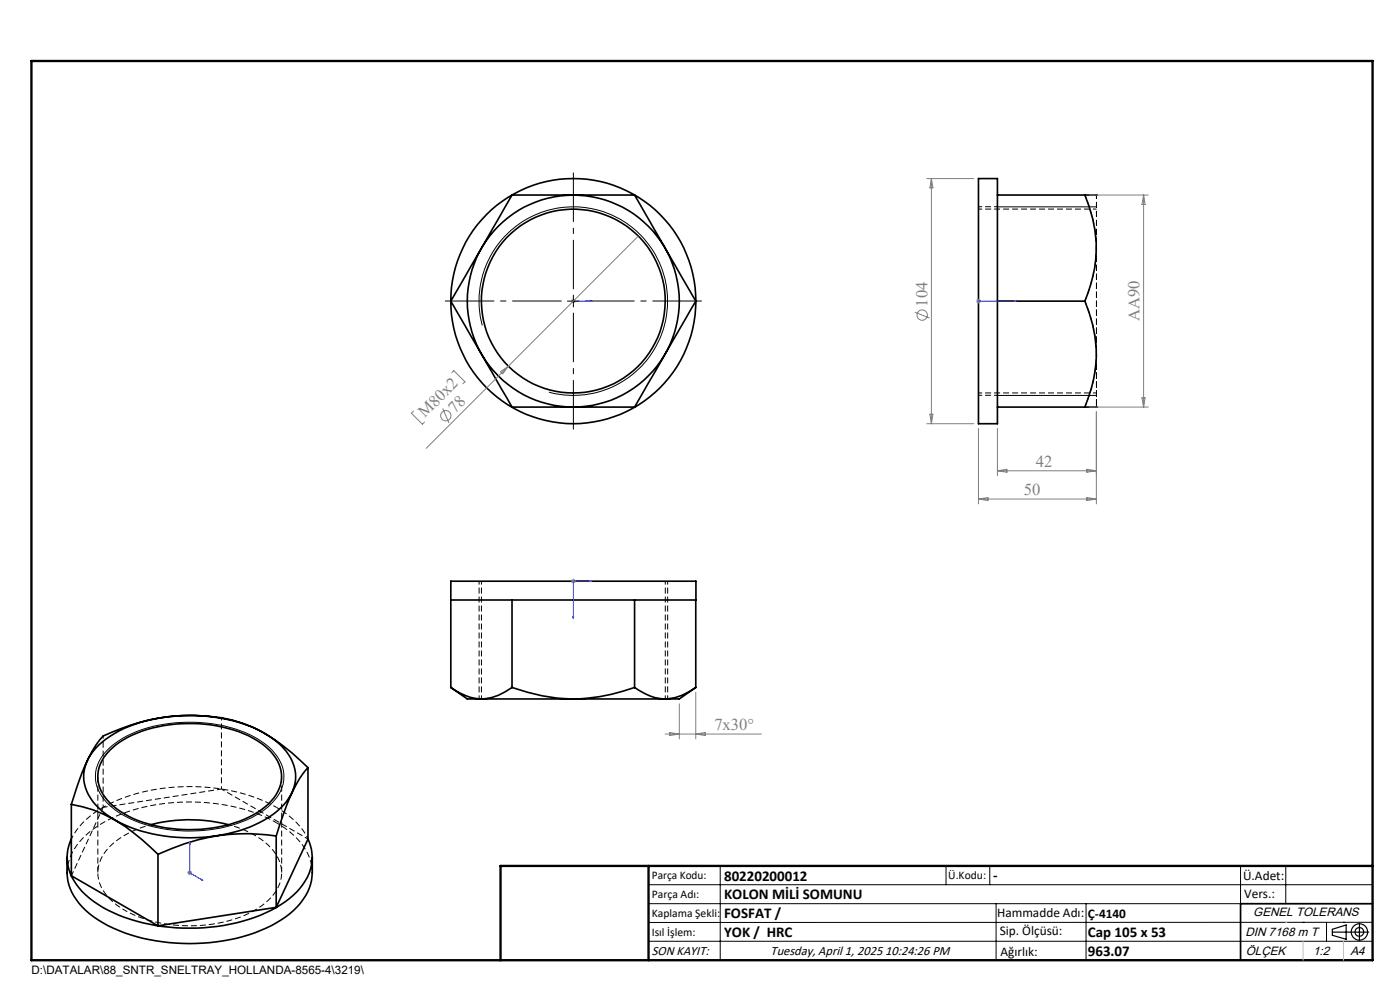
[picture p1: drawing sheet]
<svg xmlns="http://www.w3.org/2000/svg" width="297mm" height="210mm" viewBox="0 0 297 210" stroke-linecap="round" stroke-linejoin="round" font-family="sans-serif">
<g fill="none" stroke="#000" stroke-width=".35">
<path d="M207.6 37.9h4v52h-4zM108.6 41.4h26l1.1 1.9 11.9 20.6-13 22.5h-26l-2.2-3.9-10.8-18.6zM211.6 41.4h18.6M230.2 41.4a27.5 27.5 0 0 1 0 22.5M230.2 41.4h2.4M232.6 41.4h.1M211.6 63.9h18.6M230.2 63.9a27.1 27.1 0 0 1 0 22.5M211.6 86.4h18.6M230.2 86.4h2.4M232.6 86.4h.1M95.6 127.3h52v-4h-52v22.5"/>
<path d="M108.6 127.3v18.5M134.6 127.3v18.5M147.6 127.3v18.5M21 158a27 27 0 0 1 16.5-6.1 34 34 0 0 1 18.6 3.7 11.7 11.7 0 0 1 6.6 8.4 10 10 0 0 1-4.8 8.7 31.6 31.6 0 0 1-19 5 29 29 0 0 1-17.2-5.6 9.1 9.1 0 0 1-3.6-9.7l1.1-2.3zM23.2 159.2a21.6 21.6 0 0 1 12.8-5.5 29.5 29.5 0 0 1 18.5 3.3 9.9 9.9 0 0 1 5.2 7.3 8.6 8.6 0 0 1-4.2 7.4 28 28 0 0 1-19.2 4 22.1 22.1 0 0 1-12.9-5.3 7.4 7.4 0 0 1-.2-11.2zM95.6 145.8a9.9 9.9 0 0 0 10.1 1.7l2.9-1.7M95.6 145.8l3.5 2.5h45l3.5-2.5M108.6 145.8a35.9 35.9 0 0 0 26 0M134.6 145.8a9.9 9.9 0 0 0 8.6 2.2l1.5-.5 2.9-1.7M15.1 170.6a29.4 29.4 0 0 1 15 7.5l3.4 3.1M15.1 178a9.4 9.4 0 0 0 1.7 10.4 23.8 23.8 0 0 0 12.2 7 41.5 41.5 0 0 0 28.6-2.3 16.4 16.4 0 0 0 8-7.9 8.8 8.8 0 0 0-.3-7.2M15.1 170.6v15.2l18.4 10.6"/>
<path d="M32 174.9a32.5 32.5 0 0 1 16.5 0M58.6 177.3a42 42 0 0 0-25.1 3.9M58.6 177.3v15.2M65.3 162.8a37.7 37.7 0 0 0-13.8-9.4 39.1 39.1 0 0 0-25.7 1.1l-3.9 1.6a29.9 29.9 0 0 0-5.6 10.9l-1.2 3.6M65.3 162.8a26.4 26.4 0 0 0-5.2 9.9l-1.5 4.6M65.3 178l-6.7 14.5M65.3 162.8v15.2M14.2 181.9a15.3 15.3 0 0 0 .7 6.6 16.7 16.7 0 0 0 9.1 8.4 41.5 41.5 0 0 0 33.6-.6 15.5 15.5 0 0 0 8.3-8.6 17.3 17.3 0 0 0 .4-5.8M33.5 181.2v15.2M58.6 192.5l-25.1 3.9M291.2 191.7h-28v12"/>
<circle cx="121.6" cy="63.9" r="19.5"/>
<circle cx="121.6" cy="63.9" r="26"/>
<circle cx="121.6" cy="63.9" r="22.5"/>
</g>
<g fill="none" stroke="#000" stroke-width=".21" stroke-dasharray="1.3 .6" stroke-dashoffset=".5" stroke-linecap="butt">
<path d="M211.6 43.9h-4M230.2 41.4a27.3 27.3 0 0 1 0 22.5M232.6 44.4h-25M230.2 63.9a27.3 27.3 0 0 1 0 22.5M207.6 83.4h25M207.6 83.9h4M101.6 123.3v25M102.1 123.3v25M141.1 148.3v-25M141.6 148.3v-25M15.2 177.9a17.3 17.3 0 0 1 8.8-7.8 41.5 41.5 0 0 1 33.6 .6l1 .5M47 167.4l18.3 10.6"/>
<path d="M58.6 174.5a14.1 14.1 0 0 1 7.5 8.9l.2 1.7"/>
</g>
<path d="M232.6 41.4v44.9v-44.9M14.3 185.1a11.9 11.9 0 0 1 5.6-9.3 36.1 36.1 0 0 1 21.8-5.7 37.2 37.2 0 0 1 16.9 4.4" fill="none" stroke="#000" stroke-width=".21" stroke-dasharray="1.3 .6" stroke-dashoffset=".4" stroke-linecap="butt"/>
<path d="M21.9 156.1v15.2M47 152.2v15.2M32 174.9a17.4 17.4 0 0 0-9.9 6 7.2 7.2 0 0 0 1.3 9.9l1.4 1.2 1.7 1.1M26.5 193.1a30.5 30.5 0 0 0 27.3 .1 10.7 10.7 0 0 0 5.9-7.1 8.6 8.6 0 0 0-4.4-8.1l-2.7-1.6-4.1-1.5" fill="none" stroke="#000" stroke-width=".21" stroke-dasharray="1.3 .6" stroke-dashoffset=".7" stroke-linecap="butt"/>
<path d="M58.6 171.2a15.8 15.8 0 0 1 6.7 6.7" fill="none" stroke="#000" stroke-width=".21" stroke-dasharray="1.3 .6" stroke-dashoffset=".6" stroke-linecap="butt"/>
<path d="M21.9 171.3l25.1-3.9M15.2 185.7l6.7-14.4" fill="none" stroke="#000" stroke-width=".21" stroke-dasharray="1.3 .6" stroke-dashoffset=".3" stroke-linecap="butt"/>
<path d="M20.8 164.7v20.4M59.8 185.1v-20.4" fill="none" stroke="#000" stroke-width=".21" stroke-dasharray="1.3 .6" stroke-linecap="butt"/>
<g fill="none" stroke="#808080" stroke-width=".21">
<path d="M196.6 37.9h10M197.6 37.9v52M197.6 37.9l.3 2h-.6zM135.4 50.1l-45 45M231.1 41.4h12.5M242.6 41.4v45M242.6 41.4l.3 2h-.6zM95.8 79.1l.5-.5 2.3 2.4-.4 .4M106.2 78.8l1.6-1.1-1.2 1.6zM121.1 63.9h1M121.3 63.5l.7 .7M121.6 63.4v1"/>
<path d="M122 63.5l-.7 .7M194.1 66.2l3.1 1.3M207.1 63.9h1M207.2 63.5l.7 .7M207.6 63.4v1M207.9 63.5l-.7 .7M87.7 87.2l-.4 .5 2.3 2.3 .5-.5M93.9 86.6l1.3 3.1M196.6 89.9h10M197.3 87.9h.6l-.3 2zM207.6 90.9v16M211.6 90.9v10"/>
<path d="M211.6 99.9h21M211.6 99.9l2-.4v.7zM230.6 99.5l2 .4-2 .3zM231.1 86.4h12.5M232.6 87.3v19.6M242.3 84.4h.6l-.3 2zM207.6 105.9h25M207.6 105.9l2-.4v.7zM230.6 105.5l2 .4-2 .3zM121.1 123.3h1M121.3 122.9l.7 .7M121.6 122.8v1"/>
<path d="M122 122.9l-.7 .7M141.1 155.7h20.4M142.1 155.4l2 .3-2 .3zM144.1 149.3v7.4M147.6 146.8v9.9M147.6 155.7l2-.3v.6zM39.7 185.1h1M39.9 184.8l.7 .7M40.3 184.6v1.1M40.6 184.8l-.7 .7"/>
<circle cx="195.6" cy="66.8" r="1.09"/>
<circle cx="94.6" cy="88.2" r="1.1"/>
</g>
<g fill="none" stroke="#000" stroke-width=".21">
<path d="M211.6 43.9h21M102.3 69a20 20 0 0 1 17.6-25 20 20 0 0 1 21.6 21.6 20 20 0 0 1-25 17.6M120.4 63.9h2.5M121.6 62.6v2.5M211.6 83.9h21M23 158.9a23.4 23.4 0 0 1 14.4-5.6 28.5 28.5 0 0 1 18.3 4.1 8.9 8.9 0 0 1 4.5 8.3 10.4 10.4 0 0 1-5.8 7.2 31.1 31.1 0 0 1-28.8-.3 10.4 10.4 0 0 1-5.4-7.3 8 8 0 0 1 2.8-6.4zM137.6 187.7h153.6M137.6 191.7h153.6M137.6 199.7h153.6M152.8 183.7v20M200.7 183.7v4M210 183.7v4"/>
<path d="M211.3 191.7v12M230.4 191.7v12M263.2 183.7v20M272.8 183.7v8M276.4 195.6h.1M281.4 195.6v4.1M285 195.6h.1M291.2 195.6l-153.6 .1"/>
</g>
<g fill="none" stroke="#000" stroke-width=".25">
<path d="M282.6 197.7h7.8M282.6 197.1l3-.9v3l-3-.8zM288.4 195.8v3.8M106.2 203.7h185"/>
<circle cx="288.4" cy="197.7" r="1.74"/>
<circle cx="288.4" cy="197.7" r=".93"/>
</g>
<g fill="none" stroke="#00f" stroke-width=".21">
<path d="M121.5 63.9h.2zM121.6 63.9h.1M121.6 63.9h4M125.6 63.9h-.4h.4M207.5 63.9h.2zM207.6 63.9h.1M207.6 63.9h8M215.6 63.9h-.4h.4M121.5 130.9h.2l-.1 .4zM125.2 123.2l.4 .1-.4 .1zM125.6 123.3h-4v8M40.3 178.6v.4l-.1-.1z"/>
<path d="M40.3 178.6v6.5l2.8 1.7M42.8 186.5l.3 .3-.3-.1z"/>
</g>
<path d="M119.1 63.9h-24.7M121.6 61.4v-24.8M121.6 66.4v24.7M124.1 63.9h24.8" fill="none" stroke="#000" stroke-width=".21" stroke-dasharray="15.2 1.3 1.3 1.3" stroke-dashoffset="4.8" stroke-linecap="butt"/>
<path d="M6.7 12.9h284.5v190.8h-284.5zM137.6 183.7v20M291.2 183.7h-185v20" fill="none" stroke="#000" stroke-width=".5"/>
<path d="M276.4 199.7v4M285 199.7v4" fill="none" stroke="#c0c0c0" stroke-width=".21"/>
<path d="M272.8 195.6h.1" fill="none" stroke="#c0c0c0" stroke-width=".25"/>
<g fill="#00f">
<path d="M125.2 63.9h.4zM121.5 63.9h.2z"/>
<path d="M42.8 186.5l.3 .3-.3-.1zM40.3 178.6v.4l-.1-.1zM125.2 123.2v.2l.4-.1zM121.5 130.9l.1 .4 .1-.4z"/>
<path d="M207.5 63.9h.2zM215.2 63.9h.4z"/>
</g>
<g font-size="3.5" fill="#808080">
<text x="196.8" y="65" transform="rotate(-90 196.8 65)">104</text>
<text x="241.8" y="68.1" transform="rotate(-90 241.8 68.1)">AA90</text>
<text x="90.2" y="88.7" transform="rotate(-45 90.2 88.7)">M80x2</text>
<text x="96.5" y="87.8" transform="rotate(-45 96.5 87.8)">78</text>
<text x="219.8" y="99">42</text>
<text x="217.2" y="105">50</text>
<text x="151.5" y="154.9">7x30°</text>
</g>
<g font-size="3.2">
<text x="153.6" y="190.8">KOLON MİLİ SOMUNU</text>
<text x="153.6" y="186.8">80220200012</text>
<text x="210.7" y="186.6">-</text>
<text x="153.6" y="194.8">FOSFAT /</text>
<text x="153.6" y="198.8">YOK / HRC</text>
<text x="230.8" y="198.7">Cap 105 x 53</text>
<text x="230.8" y="202.8">963.07</text>
</g>
<g font-size="2.8">
<text x="263.7" y="186.7">Ü.Adet:</text>
<text x="263.9" y="190.5">Vers.:</text>
<text x="211.5" y="194.5">Hammadde Adı:</text>
<text x="230.8" y="194.7">Ç-4140</text>
<text x="138.3" y="202.6">SON KAYIT:</text>
<text x="163.5" y="202.6">Tuesday, April 1, 2025 10:24:26 PM</text>
<text x="212.1" y="198.4">Sip. Ölçüsü:</text>
<text x="212.2" y="202.7">Ağırlık:</text>
</g>
<g font-size="2.6">
<text x="265.9" y="194.4">GENEL TOLERANS</text>
<text x="264.2" y="198.5">DIN 7168 m T</text>
<text x="264.3" y="202.6">ÖLÇEK</text>
<text x="278.5" y="202.6">1:2</text>
<text x="286.5" y="202.6">A4</text>
</g>
<g font-size="2.5">
<text x="138.3" y="186.4">Parça Kodu:</text>
<text x="138.3" y="190.5">Parça Adı:</text>
<text x="201.2" y="186.5">Ü.Kodu:</text>
<text x="138.3" y="194.5">Kaplama Şekli:</text>
<text x="138.3" y="198.6">Isıl İşlem:</text>
<text x="6.7" y="206.7">D:\DATALAR\88_SNTR_SNELTRAY_HOLLANDA-8565-4\3219\</text>
</g>
</svg>
